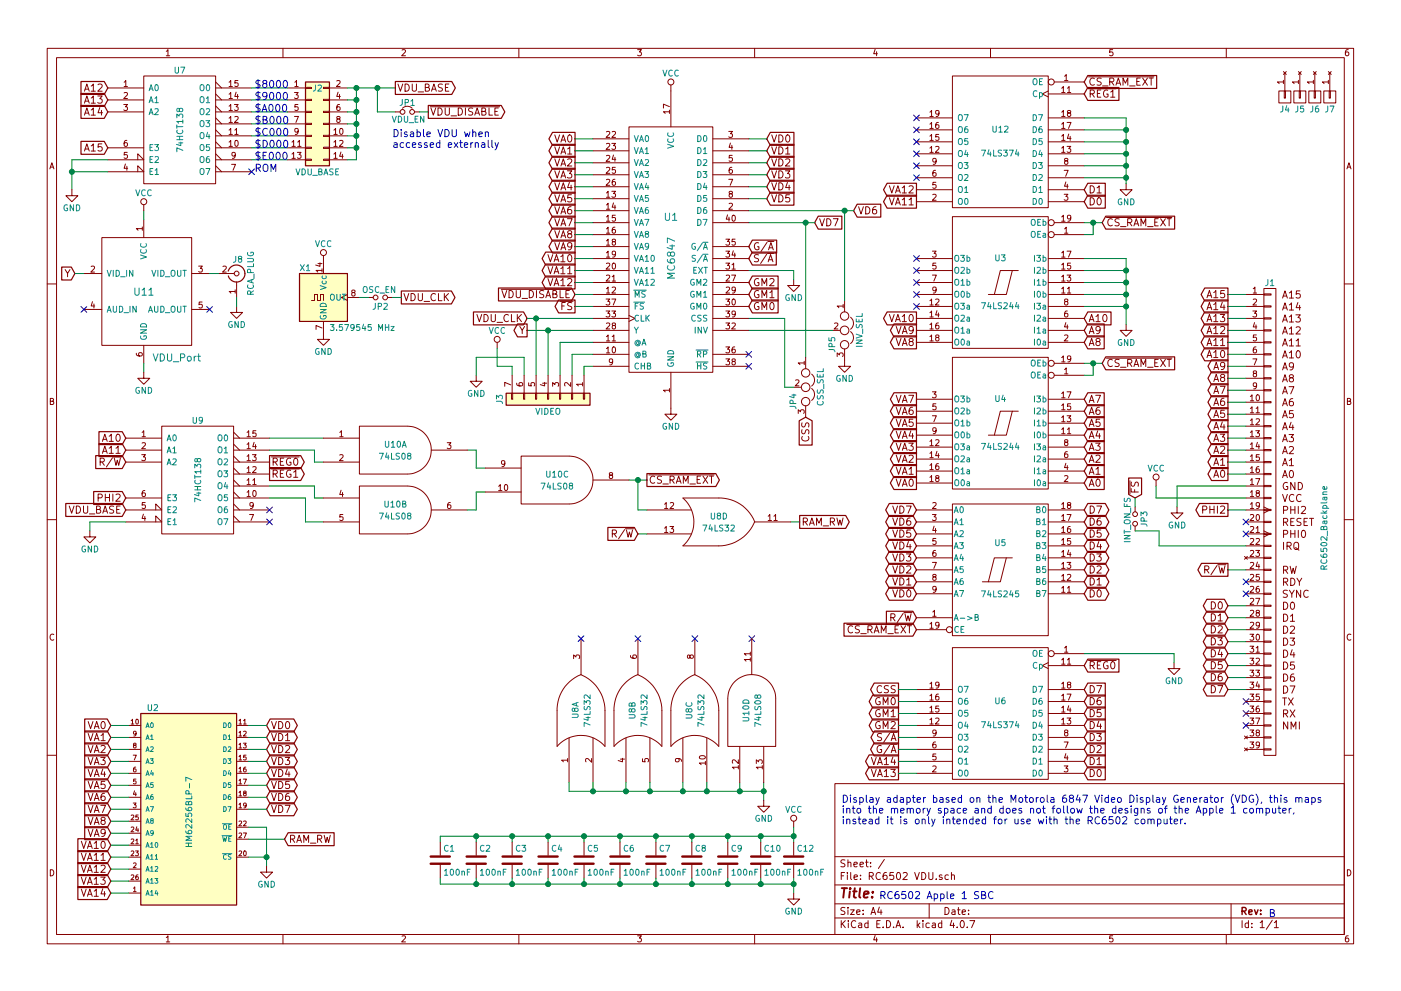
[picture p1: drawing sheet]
EESchema Schematic File Version 2
LIBS:power
LIBS:device
LIBS:switches
LIBS:relays
LIBS:motors
LIBS:transistors
LIBS:conn
LIBS:linear
LIBS:regul
LIBS:74xx
LIBS:cmos4000
LIBS:adc-dac
LIBS:memory
LIBS:xilinx
LIBS:microcontrollers
LIBS:dsp
LIBS:microchip
LIBS:analog_switches
LIBS:motorola
LIBS:texas
LIBS:intel
LIBS:audio
LIBS:interface
LIBS:digital-audio
LIBS:philips
LIBS:display
LIBS:cypress
LIBS:siliconi
LIBS:opto
LIBS:atmel
LIBS:contrib
LIBS:valves
LIBS:rc6502_backplane
LIBS:mounting
LIBS:oscillator
LIBS:mc6847
LIBS:rca_plug
LIBS:vdu_port
LIBS:RC6502 VDU-cache
EELAYER 25 0
EELAYER END
$Descr A4 11693 8268
encoding utf-8
Sheet 1 1
Title ""
Date ""
Rev ""
Comp ""
Comment1 ""
Comment2 ""
Comment3 ""
Comment4 ""
$EndDescr
Text GLabel 900  725  0    60   Input ~ 0
A12
Text Notes 8300 7500 2    60   ~ 0
RC6502 Apple 1 SBC
Text Notes 10650 7650 2    60   ~ 0
B
$Comp
L 74LS138 U7
U 1 1
P 1500 1075
F 0 "U7" H 1500 1575 50  0000 C CNN
F 1 "74HCT138" V 1500 1075 50  0000 C CNN
F 2 "Housings_DIP:DIP-16_W7.62mm_Socket" H 1500 1075 50  0001 C CNN
F 3 "" H 1500 1075 50  0001 C CNN
	1    1500 1075
	1    0    0    -1  
$EndComp
Text GLabel 900  825  0    60   Input ~ 0
A13
Text GLabel 900  925  0    60   Input ~ 0
A14
Text GLabel 900  1225 0    60   Input ~ 0
A15
Wire Wire Line
	900  1325 600  1325
Wire Wire Line
	600  1325 600  1575
Wire Wire Line
	900  1425 600  1425
Connection ~ 600  1425
$Comp
L HM62256BLP-7 U2
U 1 1
P 1575 6800
F 0 "U2" H 1275 7700 50  0000 C CNN
F 1 "HM62256BLP-7" V 1575 6825 50  0000 C CNN
F 2 "Housings_DIP:DIP-28_W15.24mm_Socket" H 1575 6800 50  0001 C CIN
F 3 "" H 1575 6800 50  0001 C CNN
	1    1575 6800
	1    0    0    -1  
$EndComp
$Comp
L Oscillator X1
U 1 1
P 2700 2475
F 0 "X1" H 2500 2725 50  0000 L CNN
F 1 "3.579545 MHz" H 2750 2225 50  0000 L CNN
F 2 "Oscillator:Oscillator_DIP-14" H 3150 2125 50  0001 C CNN
F 3 "" H 2600 2475 50  0001 C CNN
	1    2700 2475
	1    0    0    -1  
$EndComp
$Comp
L C C7
U 1 1
P 5475 7175
F 0 "C7" H 5500 7275 50  0000 L CNN
F 1 "100nF" H 5500 7075 50  0000 L CNN
F 2 "Capacitors_THT:C_Disc_D4.7mm_W2.5mm_P5.00mm" H 5513 7025 50  0001 C CNN
F 3 "" H 5475 7175 50  0001 C CNN
	1    5475 7175
	1    0    0    -1  
$EndComp
Wire Wire Line
	5775 6975 5775 7025
Wire Wire Line
	5775 7375 5775 7325
$Comp
L C C6
U 1 1
P 5175 7175
F 0 "C6" H 5200 7275 50  0000 L CNN
F 1 "100nF" H 5200 7075 50  0000 L CNN
F 2 "Capacitors_THT:C_Disc_D4.7mm_W2.5mm_P5.00mm" H 5213 7025 50  0001 C CNN
F 3 "" H 5175 7175 50  0001 C CNN
	1    5175 7175
	1    0    0    -1  
$EndComp
$Comp
L C C5
U 1 1
P 4875 7175
F 0 "C5" H 4900 7275 50  0000 L CNN
F 1 "100nF" H 4900 7075 50  0000 L CNN
F 2 "Capacitors_THT:C_Disc_D4.7mm_W2.5mm_P5.00mm" H 4913 7025 50  0001 C CNN
F 3 "" H 4875 7175 50  0001 C CNN
	1    4875 7175
	1    0    0    -1  
$EndComp
$Comp
L C C4
U 1 1
P 4575 7175
F 0 "C4" H 4600 7275 50  0000 L CNN
F 1 "100nF" H 4600 7075 50  0000 L CNN
F 2 "Capacitors_THT:C_Disc_D4.7mm_W2.5mm_P5.00mm" H 4613 7025 50  0001 C CNN
F 3 "" H 4575 7175 50  0001 C CNN
	1    4575 7175
	1    0    0    -1  
$EndComp
$Comp
L C C3
U 1 1
P 4275 7175
F 0 "C3" H 4300 7275 50  0000 L CNN
F 1 "100nF" H 4300 7075 50  0000 L CNN
F 2 "Capacitors_THT:C_Disc_D4.7mm_W2.5mm_P5.00mm" H 4313 7025 50  0001 C CNN
F 3 "" H 4275 7175 50  0001 C CNN
	1    4275 7175
	1    0    0    -1  
$EndComp
$Comp
L C C2
U 1 1
P 3975 7175
F 0 "C2" H 4000 7275 50  0000 L CNN
F 1 "100nF" H 4000 7075 50  0000 L CNN
F 2 "Capacitors_THT:C_Disc_D4.7mm_W2.5mm_P5.00mm" H 4013 7025 50  0001 C CNN
F 3 "" H 3975 7175 50  0001 C CNN
	1    3975 7175
	1    0    0    -1  
$EndComp
$Comp
L C C1
U 1 1
P 3675 7175
F 0 "C1" H 3700 7275 50  0000 L CNN
F 1 "100nF" H 3700 7075 50  0000 L CNN
F 2 "Capacitors_THT:C_Disc_D4.7mm_W2.5mm_P5.00mm" H 3713 7025 50  0001 C CNN
F 3 "" H 3675 7175 50  0001 C CNN
	1    3675 7175
	1    0    0    -1  
$EndComp
Wire Wire Line
	3675 6975 6625 6975
Wire Wire Line
	3975 6975 3975 7025
Connection ~ 5775 6975
Wire Wire Line
	4275 7025 4275 6975
Connection ~ 4275 6975
Wire Wire Line
	4575 7025 4575 6975
Connection ~ 4575 6975
Wire Wire Line
	4875 7025 4875 6975
Connection ~ 4875 6975
Wire Wire Line
	5175 7025 5175 6975
Connection ~ 5175 6975
Wire Wire Line
	5475 7025 5475 6975
Connection ~ 5475 6975
Wire Wire Line
	3975 7325 3975 7375
Wire Wire Line
	3675 7375 6625 7375
Connection ~ 5775 7375
Wire Wire Line
	5475 7325 5475 7375
Connection ~ 5475 7375
Wire Wire Line
	5175 7325 5175 7375
Connection ~ 5175 7375
Wire Wire Line
	4875 7325 4875 7375
Connection ~ 4875 7375
Wire Wire Line
	4575 7325 4575 7375
Connection ~ 4575 7375
Wire Wire Line
	4275 7325 4275 7375
Connection ~ 4275 7375
Text GLabel 10250 4250 0    60   Output ~ 0
PHI2
Text GLabel 10250 4750 0    60   Output ~ 0
R/~W
Text GLabel 10250 2450 0    60   Output ~ 0
A15
Text GLabel 10250 2550 0    60   Output ~ 0
A14
Text GLabel 10250 2650 0    60   Output ~ 0
A13
Text GLabel 10250 2750 0    60   Output ~ 0
A12
Text GLabel 10250 2850 0    60   Output ~ 0
A11
Text GLabel 10250 2950 0    60   Output ~ 0
A10
Text GLabel 10250 3050 0    60   Output ~ 0
A9
Text GLabel 10250 3150 0    60   Output ~ 0
A8
Text GLabel 10250 3250 0    60   Output ~ 0
A7
Text GLabel 10250 3350 0    60   Output ~ 0
A6
Text GLabel 10250 3450 0    60   Output ~ 0
A5
Text GLabel 10250 3550 0    60   Output ~ 0
A4
Text GLabel 10250 3650 0    60   Output ~ 0
A3
Text GLabel 10250 3750 0    60   Output ~ 0
A2
Text GLabel 10250 3850 0    60   Output ~ 0
A1
Text GLabel 10250 3950 0    60   Output ~ 0
A0
Text GLabel 9475 4150 1    60   Input ~ 0
~FS
NoConn ~ 10400 5850
NoConn ~ 10400 5950
$Comp
L C C8
U 1 1
P 5775 7175
F 0 "C8" H 5800 7275 50  0000 L CNN
F 1 "100nF" H 5800 7075 50  0000 L CNN
F 2 "Capacitors_THT:C_Disc_D4.7mm_W2.5mm_P5.00mm" H 5813 7025 50  0001 C CNN
F 3 "" H 5775 7175 50  0001 C CNN
	1    5775 7175
	1    0    0    -1  
$EndComp
Wire Wire Line
	3675 6975 3675 7025
Connection ~ 3975 6975
Wire Wire Line
	3675 7325 3675 7375
Connection ~ 3975 7375
$Comp
L Mounting J4
U 1 1
P 10725 800
F 0 "J4" V 10825 800 50  0000 C CNN
F 1 "Hole" V 10825 800 50  0001 C CNN
F 2 "mounting:Mounting" H 10725 800 50  0001 C CNN
F 3 "" H 10725 800 50  0001 C CNN
	1    10725 800 
	0    1    1    0   
$EndComp
$Comp
L Mounting J6
U 1 1
P 10975 800
F 0 "J6" V 11075 800 50  0000 C CNN
F 1 "Hole" V 11075 800 50  0001 C CNN
F 2 "mounting:Mounting" H 10975 800 50  0001 C CNN
F 3 "" H 10975 800 50  0001 C CNN
	1    10975 800 
	0    1    1    0   
$EndComp
$Comp
L Mounting J5
U 1 1
P 10850 800
F 0 "J5" V 10950 800 50  0000 C CNN
F 1 "Hole" V 10950 800 50  0001 C CNN
F 2 "mounting:Mounting" H 10850 800 50  0001 C CNN
F 3 "" H 10850 800 50  0001 C CNN
	1    10850 800 
	0    1    1    0   
$EndComp
$Comp
L Mounting J7
U 1 1
P 11100 800
F 0 "J7" V 11200 800 50  0000 C CNN
F 1 "Hole" V 11200 800 50  0001 C CNN
F 2 "mounting:Mounting" H 11100 800 50  0001 C CNN
F 3 "" H 11100 800 50  0001 C CNN
	1    11100 800 
	0    1    1    0   
$EndComp
$Comp
L RC6502_Backplane J1
U 1 1
P 10600 4350
F 0 "J1" H 10600 6350 50  0000 C CNN
F 1 "RC6502_Backplane" V 11050 4300 50  0000 C CNN
F 2 "Pin_Headers:Pin_Header_Angled_1x39_Pitch2.54mm" H 10600 4350 50  0001 C CNN
F 3 "" H 10600 4350 50  0001 C CNN
	1    10600 4350
	1    0    0    -1  
$EndComp
$Comp
L VCC #PWR01
U 1 1
P 9650 4050
F 0 "#PWR01" H 9650 3900 50  0001 C CNN
F 1 "VCC" H 9650 4200 50  0000 C CNN
F 2 "" H 9650 4050 50  0001 C CNN
F 3 "" H 9650 4050 50  0001 C CNN
	1    9650 4050
	1    0    0    -1  
$EndComp
NoConn ~ 10400 6050
NoConn ~ 10400 4850
NoConn ~ 10400 4950
Wire Wire Line
	10250 2450 10400 2450
Wire Wire Line
	10250 2550 10400 2550
Wire Wire Line
	10250 2650 10400 2650
Wire Wire Line
	10400 2750 10250 2750
Wire Wire Line
	10250 2850 10400 2850
Wire Wire Line
	10400 2950 10250 2950
Wire Wire Line
	10250 3050 10400 3050
Wire Wire Line
	10400 3150 10250 3150
Wire Wire Line
	10250 3250 10400 3250
Wire Wire Line
	10400 3350 10250 3350
Wire Wire Line
	10250 3450 10400 3450
Wire Wire Line
	10250 3550 10400 3550
Wire Wire Line
	10400 3650 10250 3650
Wire Wire Line
	10250 3750 10400 3750
Wire Wire Line
	10400 3850 10250 3850
Wire Wire Line
	10250 3950 10400 3950
Wire Wire Line
	10250 4250 10400 4250
Wire Wire Line
	9675 4550 10400 4550
Wire Wire Line
	10250 4750 10400 4750
Wire Wire Line
	10250 5050 10400 5050
Wire Wire Line
	10400 5150 10250 5150
Wire Wire Line
	10250 5250 10400 5250
Wire Wire Line
	10400 5350 10250 5350
Wire Wire Line
	10250 5450 10400 5450
Wire Wire Line
	10400 5550 10250 5550
Wire Wire Line
	10250 5650 10400 5650
Wire Wire Line
	10400 5750 10250 5750
$Comp
L 74LS244 U4
U 1 1
P 8350 3525
F 0 "U4" H 8350 3325 50  0000 C CNN
F 1 "74LS244" H 8350 3725 50  0000 C CNN
F 2 "Housings_DIP:DIP-20_W7.62mm_Socket" H 8350 3525 50  0001 C CNN
F 3 "" H 8350 3525 50  0001 C CNN
	1    8350 3525
	-1   0    0    1   
$EndComp
Wire Wire Line
	9650 4150 9650 4050
$Comp
L 74LS244 U3
U 1 1
P 8350 2350
F 0 "U3" H 8350 2150 50  0000 C CNN
F 1 "74LS244" H 8350 2550 50  0000 C CNN
F 2 "Housings_DIP:DIP-20_W7.62mm_Socket" H 8350 2350 50  0001 C CNN
F 3 "" H 8350 2350 50  0001 C CNN
	1    8350 2350
	-1   0    0    1   
$EndComp
Text GLabel 9050 3325 2    60   Input ~ 0
A7
Text GLabel 9050 3425 2    60   Input ~ 0
A6
Text GLabel 9050 3525 2    60   Input ~ 0
A5
Text GLabel 9050 3625 2    60   Input ~ 0
A4
Text GLabel 9050 3725 2    60   Input ~ 0
A3
Text GLabel 9050 3825 2    60   Input ~ 0
A2
Text GLabel 9050 3925 2    60   Input ~ 0
A1
Text GLabel 9050 4025 2    60   Input ~ 0
A0
Text GLabel 9050 2650 2    60   Input ~ 0
A10
Text GLabel 9050 2750 2    60   Input ~ 0
A9
Text GLabel 9050 2850 2    60   Input ~ 0
A8
$Comp
L 74LS245 U5
U 1 1
P 8350 4750
F 0 "U5" H 8350 4950 50  0000 C BNN
F 1 "74LS245" H 8350 4550 50  0000 C CNN
F 2 "Housings_DIP:DIP-20_W7.62mm_Socket" H 8350 4750 50  0001 C CNN
F 3 "" H 8350 4750 50  0001 C CNN
	1    8350 4750
	1    0    0    -1  
$EndComp
Wire Wire Line
	9650 4150 10400 4150
Text GLabel 9050 4250 2    60   BiDi ~ 0
D7
Text GLabel 9050 4350 2    60   BiDi ~ 0
D6
Text GLabel 9050 4450 2    60   BiDi ~ 0
D5
Text GLabel 9050 4550 2    60   BiDi ~ 0
D4
Text GLabel 9050 4650 2    60   BiDi ~ 0
D3
Text GLabel 9050 4750 2    60   BiDi ~ 0
D2
Text GLabel 9050 4850 2    60   BiDi ~ 0
D1
Text GLabel 9050 4950 2    60   BiDi ~ 0
D0
Text GLabel 10250 5750 0    60   BiDi ~ 0
D7
Text GLabel 10250 5650 0    60   BiDi ~ 0
D6
Text GLabel 10250 5550 0    60   BiDi ~ 0
D5
Text GLabel 10250 5450 0    60   BiDi ~ 0
D4
Text GLabel 10250 5350 0    60   BiDi ~ 0
D3
Text GLabel 10250 5250 0    60   BiDi ~ 0
D2
Text GLabel 10250 5150 0    60   BiDi ~ 0
D1
Text GLabel 10250 5050 0    60   BiDi ~ 0
D0
$Comp
L Conn_02x07_Odd_Even J2
U 1 1
P 2600 1025
F 0 "J2" H 2650 1325 50  0000 C CNN
F 1 "VDU_BASE" H 2650 625 50  0000 C CNN
F 2 "Pin_Headers:Pin_Header_Straight_2x07_Pitch2.54mm" H 2600 1025 50  0001 C CNN
F 3 "" H 2600 1025 50  0001 C CNN
	1    2600 1025
	1    0    0    -1  
$EndComp
Wire Wire Line
	2100 725  2400 725 
Wire Wire Line
	2100 825  2400 825 
Wire Wire Line
	2100 925  2400 925 
Wire Wire Line
	2100 1025 2400 1025
Wire Wire Line
	2100 1125 2400 1125
NoConn ~ 2100 1425
Wire Wire Line
	2900 725  3300 725 
Wire Wire Line
	2975 725  2975 1325
Wire Wire Line
	2975 1125 2900 1125
Wire Wire Line
	2900 1025 2975 1025
Connection ~ 2975 1025
Wire Wire Line
	2900 925  2975 925 
Connection ~ 2975 925 
Wire Wire Line
	2900 825  2975 825 
Connection ~ 2975 825 
Text Notes 2125 1425 0    60   ~ 0
ROM
Text Notes 2125 1125 0    60   ~ 0
$C000
Text Notes 2125 1025 0    60   ~ 0
$B000
Text Notes 2125 925  0    60   ~ 0
$A000
Text Notes 2125 825  0    60   ~ 0
$9000
Text Notes 2125 725  0    60   ~ 0
$8000
Connection ~ 2975 725 
Text GLabel 3300 725  2    60   Output ~ 0
VDU_BASE
Text GLabel 3350 2475 2    60   Output ~ 0
VDU_CLK
$Comp
L GND #PWR02
U 1 1
P 2700 2775
F 0 "#PWR02" H 2700 2525 50  0001 C CNN
F 1 "GND" H 2700 2625 50  0000 C CNN
F 2 "" H 2700 2775 50  0001 C CNN
F 3 "" H 2700 2775 50  0001 C CNN
	1    2700 2775
	1    0    0    -1  
$EndComp
$Comp
L VCC #PWR03
U 1 1
P 2700 2175
F 0 "#PWR03" H 2700 2025 50  0001 C CNN
F 1 "VCC" H 2700 2325 50  0000 C CNN
F 2 "" H 2700 2175 50  0001 C CNN
F 3 "" H 2700 2175 50  0001 C CNN
	1    2700 2175
	1    0    0    -1  
$EndComp
$Comp
L VCC #PWR04
U 1 1
P 6625 6900
F 0 "#PWR04" H 6625 6750 50  0001 C CNN
F 1 "VCC" H 6625 7050 50  0000 C CNN
F 2 "" H 6625 6900 50  0001 C CNN
F 3 "" H 6625 6900 50  0001 C CNN
	1    6625 6900
	1    0    0    -1  
$EndComp
$Comp
L GND #PWR05
U 1 1
P 6625 7450
F 0 "#PWR05" H 6625 7200 50  0001 C CNN
F 1 "GND" H 6625 7300 50  0000 C CNN
F 2 "" H 6625 7450 50  0001 C CNN
F 3 "" H 6625 7450 50  0001 C CNN
	1    6625 7450
	1    0    0    -1  
$EndComp
Text GLabel 7650 3325 0    60   Output ~ 0
VA7
Text GLabel 7650 3425 0    60   Output ~ 0
VA6
Text GLabel 7650 3525 0    60   Output ~ 0
VA5
Text GLabel 7650 3625 0    60   Output ~ 0
VA4
Text GLabel 7650 3725 0    60   Output ~ 0
VA3
Text GLabel 7650 3825 0    60   Output ~ 0
VA2
Text GLabel 7650 3925 0    60   Output ~ 0
VA1
Text GLabel 7650 4025 0    60   Output ~ 0
VA0
Text GLabel 7650 2650 0    60   Output ~ 0
VA10
Text GLabel 7650 2750 0    60   Output ~ 0
VA9
Text GLabel 7650 2850 0    60   Output ~ 0
VA8
$Comp
L 74LS374 U6
U 1 1
P 8350 5950
F 0 "U6" H 8350 5850 50  0000 C CNN
F 1 "74LS374" H 8350 6050 50  0000 C CNN
F 2 "Housings_DIP:DIP-20_W7.62mm_Socket" H 8350 5950 50  0001 C CNN
F 3 "" H 8350 5950 50  0001 C CNN
	1    8350 5950
	-1   0    0    1   
$EndComp
Text GLabel 9050 5750 2    60   Input ~ 0
D7
Text GLabel 9050 5850 2    60   Input ~ 0
D6
Text GLabel 9050 5950 2    60   Input ~ 0
D5
Text GLabel 9050 6050 2    60   Input ~ 0
D4
Text GLabel 9050 6150 2    60   Input ~ 0
D3
Text GLabel 9050 6250 2    60   Input ~ 0
D2
Text GLabel 9050 6350 2    60   Input ~ 0
D1
Text GLabel 9050 6450 2    60   Input ~ 0
D0
$Comp
L GND #PWR06
U 1 1
P 600 1575
F 0 "#PWR06" H 600 1325 50  0001 C CNN
F 1 "GND" H 600 1425 50  0000 C CNN
F 2 "" H 600 1575 50  0001 C CNN
F 3 "" H 600 1575 50  0001 C CNN
	1    600  1575
	1    0    0    -1  
$EndComp
$Comp
L GND #PWR07
U 1 1
P 9800 5525
F 0 "#PWR07" H 9800 5275 50  0001 C CNN
F 1 "GND" H 9800 5375 50  0000 C CNN
F 2 "" H 9800 5525 50  0001 C CNN
F 3 "" H 9800 5525 50  0001 C CNN
	1    9800 5525
	1    0    0    -1  
$EndComp
Wire Wire Line
	9050 5450 9800 5450
Text GLabel 7650 4250 0    60   BiDi ~ 0
VD7
Text GLabel 7650 4350 0    60   BiDi ~ 0
VD6
Text GLabel 7650 4450 0    60   BiDi ~ 0
VD5
Text GLabel 7650 4550 0    60   BiDi ~ 0
VD4
Text GLabel 7650 4650 0    60   BiDi ~ 0
VD3
Text GLabel 7650 4750 0    60   BiDi ~ 0
VD2
Text GLabel 7650 4850 0    60   BiDi ~ 0
VD1
Text GLabel 7650 4950 0    60   BiDi ~ 0
VD0
$Comp
L MC6847 U1
U 1 1
P 5600 2050
F 0 "U1" H 5600 2300 60  0000 C CNN
F 1 "MC6847" V 5600 1950 60  0000 C CNN
F 2 "Housings_DIP:DIP-40_W15.24mm_Socket" H 5100 2250 60  0001 C CNN
F 3 "" H 5100 2250 60  0000 C CNN
	1    5600 2050
	1    0    0    -1  
$EndComp
Text GLabel 4800 1150 0    60   Output ~ 0
VA0
Text GLabel 4800 1250 0    60   Output ~ 0
VA1
Text GLabel 4800 1350 0    60   Output ~ 0
VA2
Text GLabel 4800 1450 0    60   Output ~ 0
VA3
Text GLabel 4800 1550 0    60   Output ~ 0
VA4
Text GLabel 4800 1650 0    60   Output ~ 0
VA5
Text GLabel 4800 1750 0    60   Output ~ 0
VA6
Text GLabel 4800 1850 0    60   Output ~ 0
VA7
Text GLabel 4800 2350 0    60   Output ~ 0
VA12
Text GLabel 4800 2250 0    60   Output ~ 0
VA11
Text GLabel 4800 2150 0    60   Output ~ 0
VA10
Text GLabel 4800 2050 0    60   Output ~ 0
VA9
Text GLabel 4800 1950 0    60   Output ~ 0
VA8
Text GLabel 925  6050 0    60   Input ~ 0
VA0
Text GLabel 925  6150 0    60   Input ~ 0
VA1
Text GLabel 925  6250 0    60   Input ~ 0
VA2
Text GLabel 925  6350 0    60   Input ~ 0
VA3
Text GLabel 925  6450 0    60   Input ~ 0
VA4
Text GLabel 925  6550 0    60   Input ~ 0
VA5
Text GLabel 925  6650 0    60   Input ~ 0
VA6
Text GLabel 925  6750 0    60   Input ~ 0
VA7
Text GLabel 925  7250 0    60   Input ~ 0
VA12
Text GLabel 925  7150 0    60   Input ~ 0
VA11
Text GLabel 925  7050 0    60   Input ~ 0
VA10
Text GLabel 925  6950 0    60   Input ~ 0
VA9
Text GLabel 925  6850 0    60   Input ~ 0
VA8
Text GLabel 7500 6350 0    60   Output ~ 0
VA14
Text GLabel 7500 6450 0    60   Output ~ 0
VA13
Text GLabel 925  7450 0    60   Input ~ 0
VA14
Text GLabel 925  7350 0    60   Input ~ 0
VA13
Wire Wire Line
	925  7450 1075 7450
Wire Wire Line
	925  7350 1075 7350
Wire Wire Line
	925  7250 1075 7250
Wire Wire Line
	925  7150 1075 7150
Wire Wire Line
	925  7050 1075 7050
Wire Wire Line
	925  6950 1075 6950
Wire Wire Line
	925  6850 1075 6850
Wire Wire Line
	925  6750 1075 6750
Wire Wire Line
	925  6650 1075 6650
Wire Wire Line
	925  6550 1075 6550
Wire Wire Line
	925  6450 1075 6450
Wire Wire Line
	925  6350 1075 6350
Wire Wire Line
	925  6250 1075 6250
Wire Wire Line
	925  6150 1075 6150
Wire Wire Line
	925  6050 1075 6050
Text GLabel 2225 6750 2    60   BiDi ~ 0
VD7
Text GLabel 2225 6650 2    60   BiDi ~ 0
VD6
Text GLabel 2225 6550 2    60   BiDi ~ 0
VD5
Text GLabel 2225 6450 2    60   BiDi ~ 0
VD4
Text GLabel 2225 6350 2    60   BiDi ~ 0
VD3
Text GLabel 2225 6250 2    60   BiDi ~ 0
VD2
Text GLabel 2225 6150 2    60   BiDi ~ 0
VD1
Text GLabel 2225 6050 2    60   BiDi ~ 0
VD0
Wire Wire Line
	2075 6650 2225 6650
Wire Wire Line
	2075 6750 2225 6750
Wire Wire Line
	2075 6550 2225 6550
Wire Wire Line
	2075 6450 2225 6450
Wire Wire Line
	2075 6350 2225 6350
Wire Wire Line
	2075 6250 2225 6250
Wire Wire Line
	2075 6150 2225 6150
Wire Wire Line
	2075 6050 2225 6050
Text GLabel 6800 1850 2    60   Input ~ 0
VD7
Text GLabel 7125 1750 2    60   Input ~ 0
VD6
Text GLabel 6400 1650 2    60   Input ~ 0
VD5
Text GLabel 6400 1550 2    60   Input ~ 0
VD4
Text GLabel 6400 1450 2    60   Input ~ 0
VD3
Text GLabel 6400 1350 2    60   Input ~ 0
VD2
Text GLabel 6400 1250 2    60   Input ~ 0
VD1
Text GLabel 6400 1150 2    60   Input ~ 0
VD0
Wire Wire Line
	6250 1650 6400 1650
Wire Wire Line
	6250 1550 6400 1550
Wire Wire Line
	6250 1450 6400 1450
Wire Wire Line
	6250 1350 6400 1350
Wire Wire Line
	6250 1250 6400 1250
Wire Wire Line
	6250 1150 6400 1150
Text GLabel 4400 2650 0    60   Input ~ 0
VDU_CLK
Wire Wire Line
	4400 2650 4950 2650
Wire Wire Line
	4800 1750 4950 1750
Wire Wire Line
	4800 1850 4950 1850
Wire Wire Line
	4800 1650 4950 1650
Wire Wire Line
	4800 1550 4950 1550
Wire Wire Line
	4800 1450 4950 1450
Wire Wire Line
	4800 1350 4950 1350
Wire Wire Line
	4800 1250 4950 1250
Wire Wire Line
	4800 1150 4950 1150
Wire Wire Line
	4800 2250 4950 2250
Wire Wire Line
	4800 2350 4950 2350
Wire Wire Line
	4800 2150 4950 2150
Wire Wire Line
	4800 2050 4950 2050
Wire Wire Line
	4800 1950 4950 1950
NoConn ~ 6250 3050
NoConn ~ 6250 2950
Wire Wire Line
	7500 6350 7650 6350
Wire Wire Line
	7500 6450 7650 6450
$Comp
L GND #PWR08
U 1 1
P 5600 3400
F 0 "#PWR08" H 5600 3150 50  0001 C CNN
F 1 "GND" H 5600 3250 50  0000 C CNN
F 2 "" H 5600 3400 50  0001 C CNN
F 3 "" H 5600 3400 50  0001 C CNN
	1    5600 3400
	1    0    0    -1  
$EndComp
Wire Wire Line
	6250 2250 6625 2250
Text GLabel 6250 2050 2    60   Input ~ 0
G/~A
Text GLabel 7500 6250 0    60   Output ~ 0
G/~A
Text GLabel 6250 2150 2    60   Input ~ 0
S/~A
Text GLabel 7500 6150 0    60   Output ~ 0
S/~A
Text GLabel 6250 2350 2    60   Input ~ 0
GM2
Text GLabel 6250 2450 2    60   Input ~ 0
GM1
Text GLabel 6250 2550 2    60   Input ~ 0
GM0
Text GLabel 7500 5750 0    60   Output ~ 0
CSS
Text GLabel 7500 5850 0    60   Output ~ 0
GM0
Text GLabel 7500 5950 0    60   Output ~ 0
GM1
Text GLabel 7500 6050 0    60   Output ~ 0
GM2
Wire Wire Line
	7500 5750 7650 5750
Wire Wire Line
	7650 5850 7500 5850
Wire Wire Line
	7500 5950 7650 5950
Wire Wire Line
	7650 6050 7500 6050
Wire Wire Line
	7500 6150 7650 6150
Wire Wire Line
	7650 6250 7500 6250
$Comp
L GND #PWR09
U 1 1
P 6625 2325
F 0 "#PWR09" H 6625 2075 50  0001 C CNN
F 1 "GND" H 6625 2175 50  0000 C CNN
F 2 "" H 6625 2325 50  0001 C CNN
F 3 "" H 6625 2325 50  0001 C CNN
	1    6625 2325
	1    0    0    -1  
$EndComp
Wire Wire Line
	6625 2250 6625 2325
$Comp
L VCC #PWR010
U 1 1
P 5600 750
F 0 "#PWR010" H 5600 600 50  0001 C CNN
F 1 "VCC" H 5600 900 50  0000 C CNN
F 2 "" H 5600 750 50  0001 C CNN
F 3 "" H 5600 750 50  0001 C CNN
	1    5600 750 
	1    0    0    -1  
$EndComp
Text GLabel 4800 2450 0    60   Input ~ 0
~VDU_DISABLE
Wire Wire Line
	4800 2450 4950 2450
Text GLabel 3575 925  2    60   Output ~ 0
~VDU_DISABLE
Text Notes 3275 1225 0    60   ~ 0
Disable VDU when\naccessed externally
Wire Wire Line
	3300 925  3150 925 
Wire Wire Line
	3150 925  3150 725 
Connection ~ 3150 725 
$Comp
L Jumper_NC_Small JP1
U 1 1
P 3400 925
F 0 "JP1" H 3400 1005 50  0000 C CNN
F 1 "VDU_EN" H 3410 865 50  0000 C CNN
F 2 "Pin_Headers:Pin_Header_Straight_1x02_Pitch2.54mm" H 3400 925 50  0001 C CNN
F 3 "" H 3400 925 50  0001 C CNN
	1    3400 925 
	1    0    0    -1  
$EndComp
Wire Wire Line
	3500 925  3575 925 
Text GLabel 9200 1850 2    60   Input ~ 0
~CS_RAM_EXT
Wire Wire Line
	9050 1850 9200 1850
Wire Wire Line
	9125 1850 9125 1950
Wire Wire Line
	9125 1950 9050 1950
Connection ~ 9125 1850
Text GLabel 9200 3025 2    60   Input ~ 0
~CS_RAM_EXT
Wire Wire Line
	9050 3025 9200 3025
Wire Wire Line
	9125 3025 9125 3125
Wire Wire Line
	9125 3125 9050 3125
Connection ~ 9125 3025
Text GLabel 7650 5250 0    60   Input ~ 0
~CS_RAM_EXT
Text GLabel 2375 7000 2    60   Input ~ 0
RAM_RW
Wire Wire Line
	2075 6900 2225 6900
Wire Wire Line
	2375 7000 2075 7000
Wire Wire Line
	2075 7150 2225 7150
Wire Wire Line
	2225 6900 2225 7225
NoConn ~ 10400 4350
Wire Wire Line
	9800 5450 9800 5525
$Comp
L C C9
U 1 1
P 6075 7175
F 0 "C9" H 6100 7275 50  0000 L CNN
F 1 "100nF" H 6100 7075 50  0000 L CNN
F 2 "Capacitors_THT:C_Disc_D4.7mm_W2.5mm_P5.00mm" H 6113 7025 50  0001 C CNN
F 3 "" H 6075 7175 50  0001 C CNN
	1    6075 7175
	1    0    0    -1  
$EndComp
$Comp
L C C10
U 1 1
P 6350 7175
F 0 "C10" H 6375 7275 50  0000 L CNN
F 1 "100nF" H 6375 7075 50  0000 L CNN
F 2 "Capacitors_THT:C_Disc_D4.7mm_W2.5mm_P5.00mm" H 6388 7025 50  0001 C CNN
F 3 "" H 6350 7175 50  0001 C CNN
	1    6350 7175
	1    0    0    -1  
$EndComp
Wire Wire Line
	6350 7325 6350 7375
Connection ~ 6350 7375
Wire Wire Line
	6350 6975 6350 7025
Connection ~ 6350 6975
Wire Wire Line
	6075 6975 6075 7025
Connection ~ 6075 6975
Wire Wire Line
	6075 7325 6075 7375
Connection ~ 6075 7375
NoConn ~ 7650 2150
$Comp
L Jumper_NO_Small JP3
U 1 1
P 9475 4325
F 0 "JP3" H 9475 4405 50  0000 C CNN
F 1 "INT_ON_FS" H 9485 4265 50  0000 C CNN
F 2 "Pin_Headers:Pin_Header_Straight_1x02_Pitch2.54mm" H 9475 4325 50  0001 C CNN
F 3 "" H 9475 4325 50  0001 C CNN
	1    9475 4325
	0    1    1    0   
$EndComp
Wire Wire Line
	9475 4425 9675 4425
Wire Wire Line
	9675 4425 9675 4550
Text GLabel 4800 2550 0    60   Output ~ 0
~FS
Wire Wire Line
	4800 2550 4950 2550
$Comp
L Conn_01x07 J3
U 1 1
P 4575 3325
F 0 "J3" H 4575 2925 50  0000 C CNN
F 1 "VIDEO" V 4675 3325 50  0000 C CNN
F 2 "Pin_Headers:Pin_Header_Straight_1x07_Pitch2.54mm" H 4575 3325 50  0001 C CNN
F 3 "" H 4575 3325 50  0001 C CNN
	1    4575 3325
	0    1    1    0   
$EndComp
Wire Wire Line
	4950 3050 4875 3050
Wire Wire Line
	4875 3050 4875 3125
Wire Wire Line
	4775 3125 4775 2950
Wire Wire Line
	4775 2950 4950 2950
Wire Wire Line
	4675 3125 4675 2850
Wire Wire Line
	4675 2850 4950 2850
Wire Wire Line
	4575 3125 4575 2750
Wire Wire Line
	4400 2750 4950 2750
Wire Wire Line
	4475 3125 4475 2650
Connection ~ 4475 2650
Connection ~ 4575 2750
Text GLabel 4400 2750 0    60   Output ~ 0
Y
Text GLabel 625  2275 0    60   Input ~ 0
Y
$Comp
L RCA_PLUG J8
U 1 1
P 1975 2275
F 0 "J8" H 1985 2395 50  0000 C CNN
F 1 "RCA_PLUG" V 2090 2275 50  0000 C CNN
F 2 "rca:rca_yellow" H 1975 2275 50  0001 C CNN
F 3 "" H 1975 2275 50  0001 C CNN
	1    1975 2275
	1    0    0    -1  
$EndComp
Text Notes 7025 6875 0    60   ~ 0
Display adapter based on the Motorola 6847 Video Display Generator (VDG), this maps\ninto the memory space and does not follow the designs of the Apple 1 computer,\ninstead it is only intended for use with the RC6502 computer.
Wire Wire Line
	9825 4050 10400 4050
$Comp
L GND #PWR011
U 1 1
P 2225 7225
F 0 "#PWR011" H 2225 6975 50  0001 C CNN
F 1 "GND" H 2225 7075 50  0000 C CNN
F 2 "" H 2225 7225 50  0001 C CNN
F 3 "" H 2225 7225 50  0001 C CNN
	1    2225 7225
	1    0    0    -1  
$EndComp
Connection ~ 2225 7150
Wire Wire Line
	9825 4050 9825 4225
$Comp
L GND #PWR012
U 1 1
P 9825 4225
F 0 "#PWR012" H 9825 3975 50  0001 C CNN
F 1 "GND" H 9825 4075 50  0000 C CNN
F 2 "" H 9825 4225 50  0001 C CNN
F 3 "" H 9825 4225 50  0001 C CNN
	1    9825 4225
	1    0    0    -1  
$EndComp
$Comp
L GND #PWR013
U 1 1
P 3975 3125
F 0 "#PWR013" H 3975 2875 50  0001 C CNN
F 1 "GND" H 3975 2975 50  0000 C CNN
F 2 "" H 3975 3125 50  0001 C CNN
F 3 "" H 3975 3125 50  0001 C CNN
	1    3975 3125
	1    0    0    -1  
$EndComp
Wire Wire Line
	3975 3125 3975 2975
Wire Wire Line
	3975 2975 4375 2975
Wire Wire Line
	4375 2975 4375 3125
$Comp
L VCC #PWR014
U 1 1
P 4150 2900
F 0 "#PWR014" H 4150 2750 50  0001 C CNN
F 1 "VCC" H 4150 3050 50  0000 C CNN
F 2 "" H 4150 2900 50  0001 C CNN
F 3 "" H 4150 2900 50  0001 C CNN
	1    4150 2900
	1    0    0    -1  
$EndComp
Wire Wire Line
	4150 2900 4150 3050
Wire Wire Line
	4150 3050 4275 3050
Wire Wire Line
	4275 3050 4275 3125
$Comp
L VDU_Port U11
U 1 1
P 1200 2525
F 0 "U11" H 1200 2625 60  0000 C CNN
F 1 "VDU_Port" H 1475 2075 60  0000 C CNN
F 2 "vdu_amplifier:Amplifier" H 1200 2525 60  0001 C CNN
F 3 "" H 1200 2525 60  0001 C CNN
	1    1200 2525
	1    0    0    -1  
$EndComp
Wire Wire Line
	700  2275 625  2275
Wire Wire Line
	1200 1825 1200 1750
Wire Wire Line
	1200 3025 1200 3100
$Comp
L GND #PWR015
U 1 1
P 1200 3100
F 0 "#PWR015" H 1200 2850 50  0001 C CNN
F 1 "GND" H 1200 2950 50  0000 C CNN
F 2 "" H 1200 3100 50  0001 C CNN
F 3 "" H 1200 3100 50  0001 C CNN
	1    1200 3100
	1    0    0    -1  
$EndComp
$Comp
L VCC #PWR016
U 1 1
P 1200 1750
F 0 "#PWR016" H 1200 1600 50  0001 C CNN
F 1 "VCC" H 1200 1900 50  0000 C CNN
F 2 "" H 1200 1750 50  0001 C CNN
F 3 "" H 1200 1750 50  0001 C CNN
	1    1200 1750
	1    0    0    -1  
$EndComp
Wire Wire Line
	1825 2275 1750 2275
$Comp
L GND #PWR017
U 1 1
P 1975 2550
F 0 "#PWR017" H 1975 2300 50  0001 C CNN
F 1 "GND" H 1975 2400 50  0000 C CNN
F 2 "" H 1975 2550 50  0001 C CNN
F 3 "" H 1975 2550 50  0001 C CNN
	1    1975 2550
	1    0    0    -1  
$EndComp
Wire Wire Line
	1975 2475 1975 2550
NoConn ~ 700  2575
NoConn ~ 1750 2575
NoConn ~ 7650 2250
NoConn ~ 7650 2350
Text GLabel 7650 1675 0    60   Output ~ 0
VA11
Text GLabel 7650 1575 0    60   Output ~ 0
VA12
NoConn ~ 7650 2450
NoConn ~ 7650 2550
Wire Wire Line
	9475 4150 9475 4225
$Comp
L 74LS374 U12
U 1 1
P 8350 1175
F 0 "U12" H 8350 1075 50  0000 C CNN
F 1 "74LS374" H 8350 1275 50  0000 C CNN
F 2 "Housings_DIP:DIP-20_W7.62mm_Socket" H 8350 1175 50  0001 C CNN
F 3 "" H 8350 1175 50  0001 C CNN
	1    8350 1175
	-1   0    0    1   
$EndComp
Text GLabel 9050 675  2    60   Input ~ 0
~CS_RAM_EXT
NoConn ~ 7650 1475
NoConn ~ 7650 1375
NoConn ~ 7650 1275
NoConn ~ 7650 1175
NoConn ~ 7650 1075
NoConn ~ 7650 975 
$Comp
L GND #PWR018
U 1 1
P 9400 1525
F 0 "#PWR018" H 9400 1275 50  0001 C CNN
F 1 "GND" H 9400 1375 50  0000 C CNN
F 2 "" H 9400 1525 50  0001 C CNN
F 3 "" H 9400 1525 50  0001 C CNN
	1    9400 1525
	1    0    0    -1  
$EndComp
Wire Wire Line
	9050 975  9400 975 
Wire Wire Line
	9400 975  9400 1525
Wire Wire Line
	9050 1475 9400 1475
Connection ~ 9400 1475
Wire Wire Line
	9050 1375 9400 1375
Connection ~ 9400 1375
Wire Wire Line
	9050 1275 9400 1275
Connection ~ 9400 1275
Wire Wire Line
	9050 1175 9400 1175
Connection ~ 9400 1175
Wire Wire Line
	9050 1075 9400 1075
Connection ~ 9400 1075
$Comp
L GND #PWR019
U 1 1
P 9400 2700
F 0 "#PWR019" H 9400 2450 50  0001 C CNN
F 1 "GND" H 9400 2550 50  0000 C CNN
F 2 "" H 9400 2700 50  0001 C CNN
F 3 "" H 9400 2700 50  0001 C CNN
	1    9400 2700
	1    0    0    -1  
$EndComp
Wire Wire Line
	9050 2150 9400 2150
Wire Wire Line
	9400 2150 9400 2700
Wire Wire Line
	9400 2550 9050 2550
Connection ~ 9400 2550
Wire Wire Line
	9050 2450 9400 2450
Connection ~ 9400 2450
Wire Wire Line
	9050 2350 9400 2350
Connection ~ 9400 2350
Wire Wire Line
	9050 2250 9400 2250
Connection ~ 9400 2250
Wire Wire Line
	6625 6900 6625 7025
Wire Wire Line
	6625 7325 6625 7450
Connection ~ 6625 7375
Connection ~ 6625 6975
$Comp
L 74LS138 U9
U 1 1
P 1650 4000
F 0 "U9" H 1650 4500 50  0000 C CNN
F 1 "74HCT138" V 1650 4000 50  0000 C CNN
F 2 "Housings_DIP:DIP-16_W7.62mm_Socket" H 1650 4000 50  0001 C CNN
F 3 "" H 1650 4000 50  0001 C CNN
	1    1650 4000
	1    0    0    -1  
$EndComp
Text GLabel 1050 4250 0    60   Input ~ 0
VDU_BASE
Text GLabel 1050 4150 0    60   Input ~ 0
PHI2
Wire Wire Line
	1050 4350 750  4350
$Comp
L GND #PWR020
U 1 1
P 750 4425
F 0 "#PWR020" H 750 4175 50  0001 C CNN
F 1 "GND" H 750 4275 50  0000 C CNN
F 2 "" H 750 4425 50  0001 C CNN
F 3 "" H 750 4425 50  0001 C CNN
	1    750  4425
	1    0    0    -1  
$EndComp
Wire Wire Line
	750  4350 750  4425
Text GLabel 1050 3850 0    60   Input ~ 0
R/~W
Text GLabel 1050 3750 0    60   Input ~ 0
A11
Text GLabel 1050 3650 0    60   Input ~ 0
A10
Wire Wire Line
	2700 3650 2250 3650
Wire Wire Line
	2250 3750 2625 3750
Wire Wire Line
	2625 3750 2625 3850
Wire Wire Line
	2625 3850 2700 3850
Wire Wire Line
	2250 4050 2625 4050
Wire Wire Line
	2625 4050 2625 4150
Wire Wire Line
	2625 4150 2700 4150
Wire Wire Line
	2250 4150 2550 4150
Wire Wire Line
	2550 4150 2550 4350
Wire Wire Line
	2550 4350 2700 4350
Wire Wire Line
	3900 4250 3975 4250
Wire Wire Line
	3975 4250 3975 4100
Wire Wire Line
	3975 4100 4050 4100
Wire Wire Line
	4050 3900 3975 3900
Wire Wire Line
	3975 3900 3975 3750
Wire Wire Line
	3975 3750 3900 3750
NoConn ~ 2250 4250
NoConn ~ 2250 4350
Text GLabel 5400 4000 2    60   Output ~ 0
~CS_RAM_EXT
Wire Wire Line
	5250 4000 5400 4000
Text GLabel 2250 3850 2    60   Output ~ 0
~REG0
Text GLabel 2250 3950 2    60   Output ~ 0
~REG1
Text GLabel 9050 5550 2    60   Input ~ 0
~REG0
Text GLabel 9050 775  2    60   Input ~ 0
~REG1
Text GLabel 7650 5150 0    60   Input ~ 0
R/~W
NoConn ~ 6275 5325
$Comp
L GND #PWR021
U 1 1
P 6375 6675
F 0 "#PWR021" H 6375 6425 50  0001 C CNN
F 1 "GND" H 6375 6525 50  0000 C CNN
F 2 "" H 6375 6675 50  0001 C CNN
F 3 "" H 6375 6675 50  0001 C CNN
	1    6375 6675
	1    0    0    -1  
$EndComp
Wire Wire Line
	4750 6600 6375 6600
Wire Wire Line
	6175 6600 6175 6525
Wire Wire Line
	6375 6525 6375 6675
Connection ~ 6375 6600
$Comp
L 74LS32 U8
U 4 1
P 6000 4350
F 0 "U8" H 6000 4400 50  0000 C CNN
F 1 "74LS32" H 6000 4300 50  0000 C CNN
F 2 "Housings_DIP:DIP-14_W7.62mm_Socket" H 6000 4350 50  0001 C CNN
F 3 "" H 6000 4350 50  0001 C CNN
	4    6000 4350
	1    0    0    -1  
$EndComp
Wire Wire Line
	5325 4000 5325 4250
Wire Wire Line
	5325 4250 5400 4250
Connection ~ 5325 4000
Wire Wire Line
	5400 4450 5325 4450
Text GLabel 5325 4450 0    60   Input ~ 0
R/~W
Text GLabel 6675 4350 2    60   Output ~ 0
RAM_RW
Wire Wire Line
	6675 4350 6600 4350
$Comp
L 74LS32 U8
U 1 1
P 4850 5925
F 0 "U8" H 4850 5975 50  0000 C CNN
F 1 "74LS32" H 4850 5875 50  0000 C CNN
F 2 "Housings_DIP:DIP-14_W7.62mm_Socket" H 4850 5925 50  0001 C CNN
F 3 "" H 4850 5925 50  0001 C CNN
	1    4850 5925
	0    -1   -1   0   
$EndComp
$Comp
L 74LS32 U8
U 2 1
P 5325 5925
F 0 "U8" H 5325 5975 50  0000 C CNN
F 1 "74LS32" H 5325 5875 50  0000 C CNN
F 2 "Housings_DIP:DIP-14_W7.62mm_Socket" H 5325 5925 50  0001 C CNN
F 3 "" H 5325 5925 50  0001 C CNN
	2    5325 5925
	0    -1   -1   0   
$EndComp
$Comp
L 74LS32 U8
U 3 1
P 5800 5925
F 0 "U8" H 5800 5975 50  0000 C CNN
F 1 "74LS32" H 5800 5875 50  0000 C CNN
F 2 "Housings_DIP:DIP-14_W7.62mm_Socket" H 5800 5925 50  0001 C CNN
F 3 "" H 5800 5925 50  0001 C CNN
	3    5800 5925
	0    -1   -1   0   
$EndComp
Connection ~ 6175 6600
Wire Wire Line
	4950 6525 4950 6600
Connection ~ 4950 6600
Wire Wire Line
	5225 6525 5225 6600
Connection ~ 5225 6600
Wire Wire Line
	5425 6525 5425 6600
Connection ~ 5425 6600
Wire Wire Line
	5700 6525 5700 6600
Connection ~ 5700 6600
Wire Wire Line
	5900 6525 5900 6600
Connection ~ 5900 6600
NoConn ~ 5800 5325
NoConn ~ 5325 5325
NoConn ~ 4850 5325
$Comp
L C C12
U 1 1
P 6625 7175
F 0 "C12" H 6650 7275 50  0000 L CNN
F 1 "100nF" H 6650 7075 50  0000 L CNN
F 2 "Capacitors_THT:C_Disc_D4.7mm_W2.5mm_P5.00mm" H 6663 7025 50  0001 C CNN
F 3 "" H 6625 7175 50  0001 C CNN
	1    6625 7175
	1    0    0    -1  
$EndComp
Wire Wire Line
	2100 1225 2400 1225
Wire Wire Line
	2100 1325 2400 1325
Text Notes 2125 1225 0    60   ~ 0
$D000
Text Notes 2125 1325 0    60   ~ 0
$E000
Wire Wire Line
	2975 1225 2900 1225
Connection ~ 2975 1125
Wire Wire Line
	2975 1325 2900 1325
Connection ~ 2975 1225
NoConn ~ 10400 4450
$Comp
L 74LS08 U10
U 1 1
P 3300 3750
F 0 "U10" H 3300 3800 50  0000 C CNN
F 1 "74LS08" H 3300 3700 50  0000 C CNN
F 2 "Housings_DIP:DIP-14_W7.62mm_Socket" H 3300 3750 50  0001 C CNN
F 3 "" H 3300 3750 50  0001 C CNN
	1    3300 3750
	1    0    0    -1  
$EndComp
$Comp
L 74LS08 U10
U 2 1
P 3300 4250
F 0 "U10" H 3300 4300 50  0000 C CNN
F 1 "74LS08" H 3300 4200 50  0000 C CNN
F 2 "Housings_DIP:DIP-14_W7.62mm_Socket" H 3300 4250 50  0001 C CNN
F 3 "" H 3300 4250 50  0001 C CNN
	2    3300 4250
	1    0    0    -1  
$EndComp
$Comp
L 74LS08 U10
U 3 1
P 4650 4000
F 0 "U10" H 4650 4050 50  0000 C CNN
F 1 "74LS08" H 4650 3950 50  0000 C CNN
F 2 "Housings_DIP:DIP-14_W7.62mm_Socket" H 4650 4000 50  0001 C CNN
F 3 "" H 4650 4000 50  0001 C CNN
	3    4650 4000
	1    0    0    -1  
$EndComp
$Comp
L 74LS08 U10
U 4 1
P 6275 5925
F 0 "U10" H 6275 5975 50  0000 C CNN
F 1 "74LS08" H 6275 5875 50  0000 C CNN
F 2 "Housings_DIP:DIP-14_W7.62mm_Socket" H 6275 5925 50  0001 C CNN
F 3 "" H 6275 5925 50  0001 C CNN
	4    6275 5925
	0    -1   -1   0   
$EndComp
Wire Wire Line
	4750 6525 4750 6600
Text GLabel 9050 1575 2    60   Input ~ 0
D1
Text GLabel 9050 1675 2    60   Input ~ 0
D0
$Comp
L Jumper_NO_Small JP2
U 1 1
P 3175 2475
F 0 "JP2" H 3175 2555 50  0000 C CNN
F 1 "OSC_EN" H 3185 2415 50  0000 C CNN
F 2 "Pin_Headers:Pin_Header_Straight_1x02_Pitch2.54mm" H 3175 2475 50  0001 C CNN
F 3 "" H 3175 2475 50  0001 C CNN
	1    3175 2475
	-1   0    0    1   
$EndComp
Wire Wire Line
	3000 2475 3075 2475
Wire Wire Line
	3275 2475 3350 2475
$Comp
L Jumper_NC_Dual JP5
U 1 1
P 7050 2750
F 0 "JP5" H 7100 2650 50  0000 L CNN
F 1 "INV_SEL" H 7050 2850 50  0000 C BNN
F 2 "Pin_Headers:Pin_Header_Straight_1x03_Pitch2.54mm" H 7050 2750 50  0001 C CNN
F 3 "" H 7050 2750 50  0001 C CNN
	1    7050 2750
	0    1    1    0   
$EndComp
Wire Wire Line
	6250 1750 7125 1750
$Comp
L GND #PWR022
U 1 1
P 7050 3000
F 0 "#PWR022" H 7050 2750 50  0001 C CNN
F 1 "GND" H 7050 2850 50  0000 C CNN
F 2 "" H 7050 3000 50  0001 C CNN
F 3 "" H 7050 3000 50  0001 C CNN
	1    7050 3000
	1    0    0    -1  
$EndComp
$Comp
L Jumper_NC_Dual JP4
U 1 1
P 6725 3225
F 0 "JP4" H 6775 3125 50  0000 L CNN
F 1 "CSS_SEL" H 6725 3325 50  0000 C BNN
F 2 "Pin_Headers:Pin_Header_Straight_1x03_Pitch2.54mm" H 6725 3225 50  0001 C CNN
F 3 "" H 6725 3225 50  0001 C CNN
	1    6725 3225
	0    1    1    0   
$EndComp
Text GLabel 6725 3475 3    60   Input ~ 0
CSS
Wire Wire Line
	7050 1750 7050 2500
Connection ~ 7050 1750
Wire Wire Line
	6725 2975 6725 1850
Wire Wire Line
	6250 1850 6800 1850
Connection ~ 6725 1850
Wire Wire Line
	6950 2750 6250 2750
Wire Wire Line
	6625 3225 6550 3225
Wire Wire Line
	6550 3225 6550 2650
Wire Wire Line
	6550 2650 6250 2650
$EndSCHEMATC
